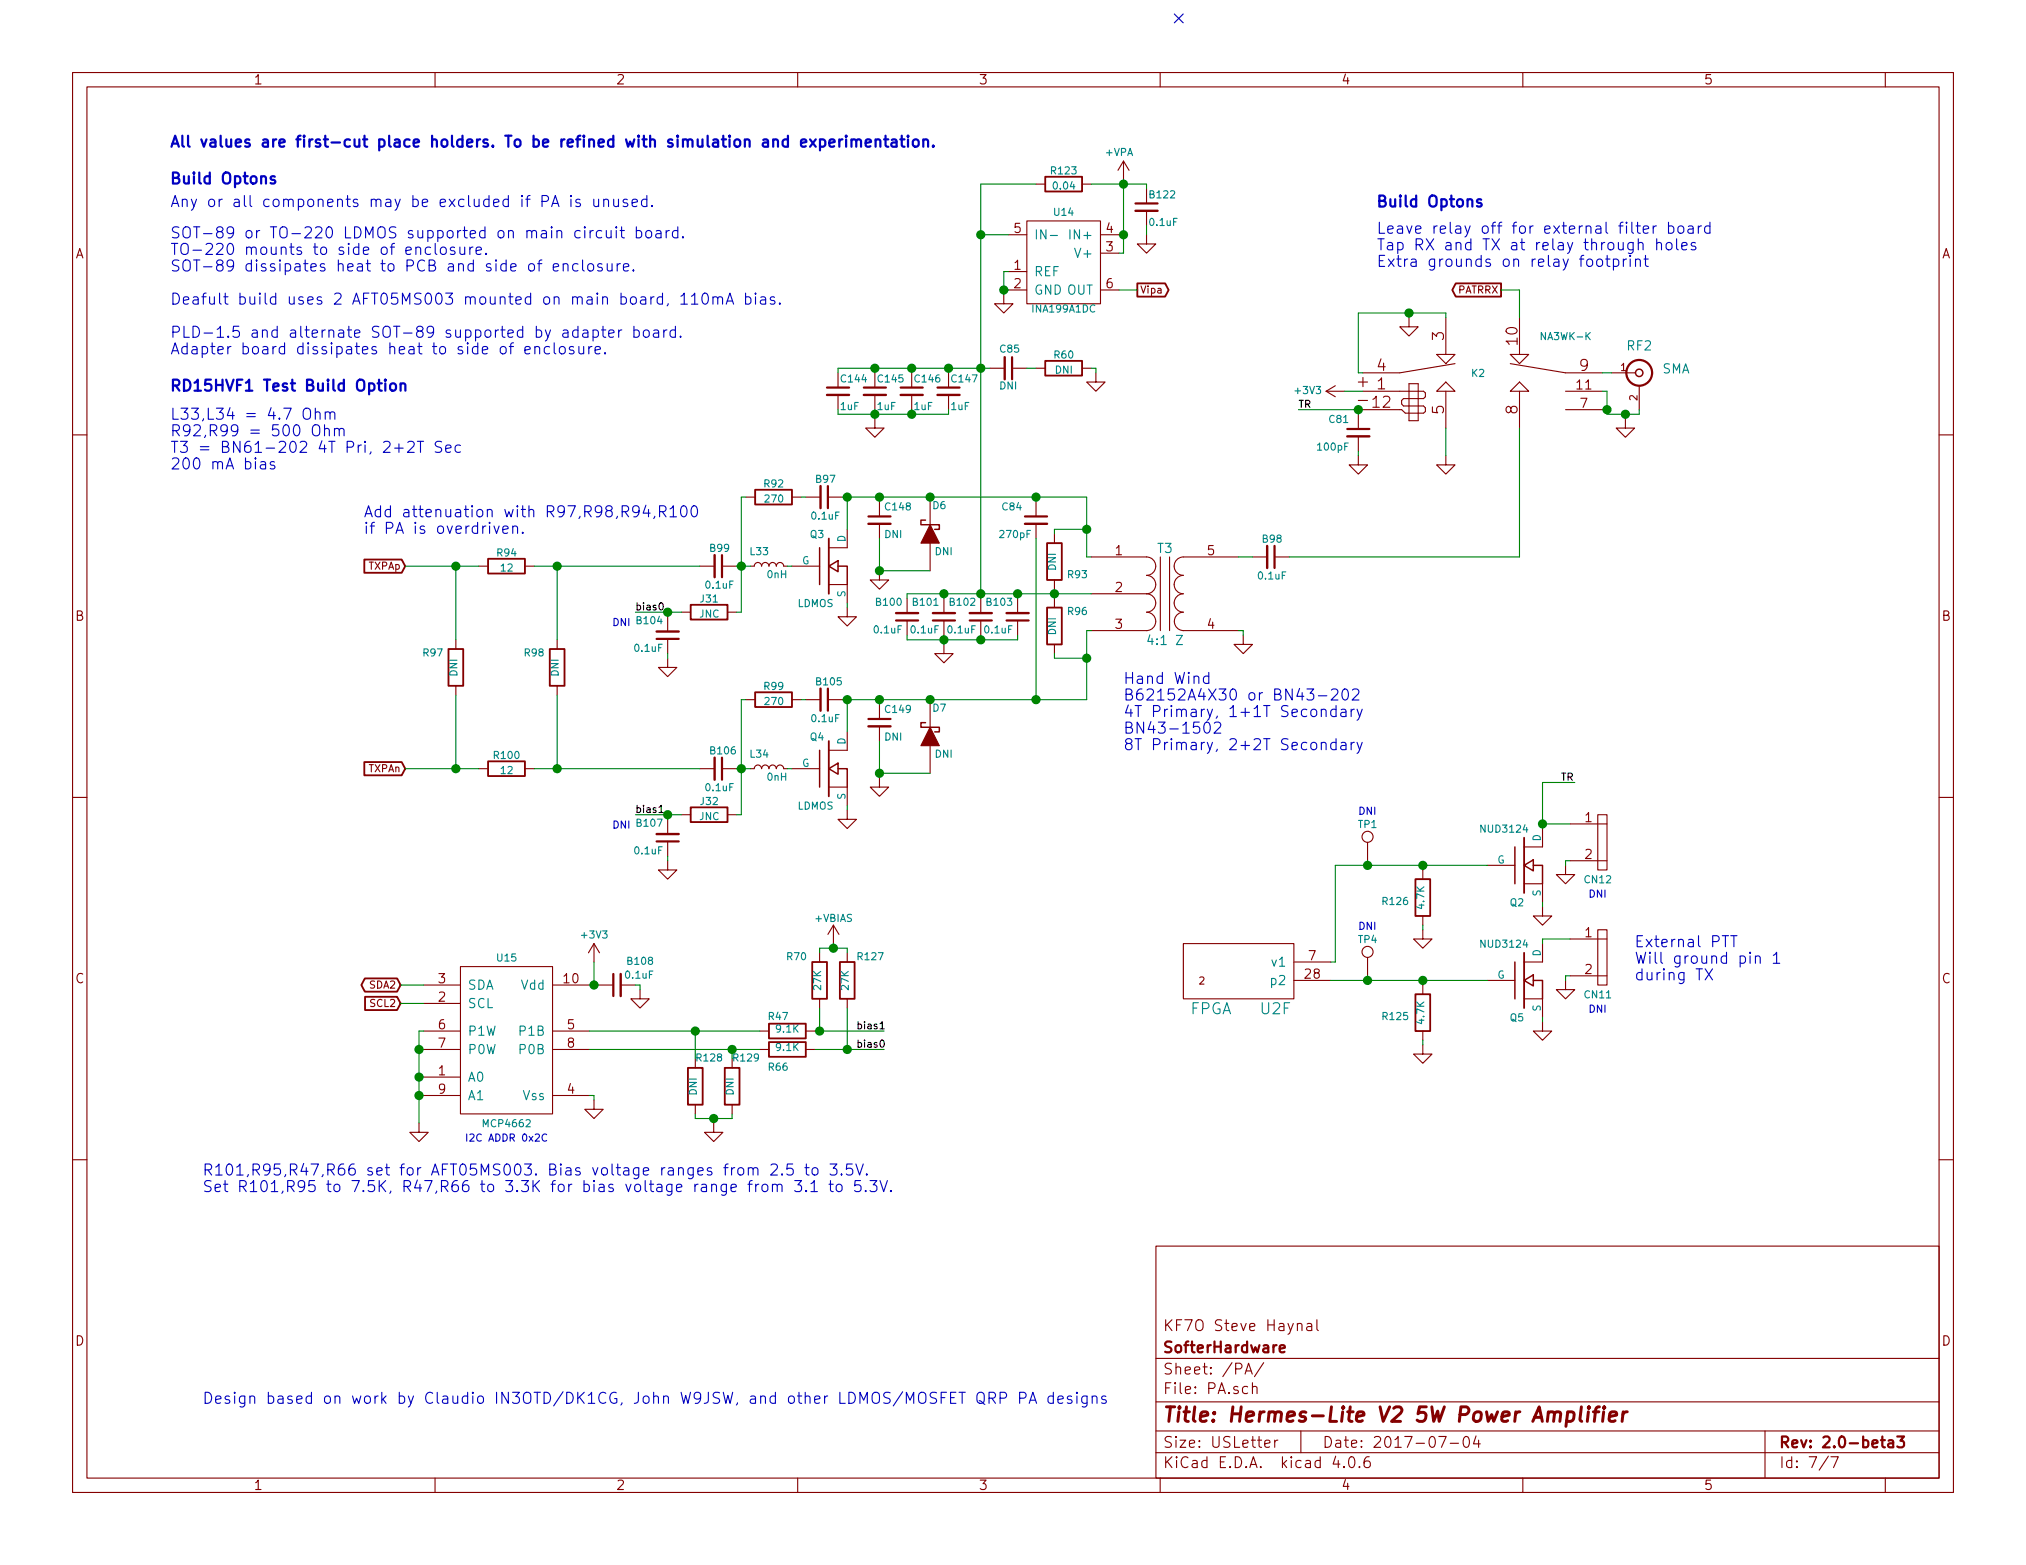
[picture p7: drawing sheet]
EESchema Schematic File Version 2
LIBS:power
LIBS:device
LIBS:transistors
LIBS:conn
LIBS:linear
LIBS:regul
LIBS:74xx
LIBS:cmos4000
LIBS:adc-dac
LIBS:memory
LIBS:xilinx
LIBS:microcontrollers
LIBS:dsp
LIBS:microchip
LIBS:analog_switches
LIBS:motorola
LIBS:texas
LIBS:intel
LIBS:audio
LIBS:interface
LIBS:digital-audio
LIBS:philips
LIBS:display
LIBS:cypress
LIBS:siliconi
LIBS:opto
LIBS:atmel
LIBS:contrib
LIBS:valves
LIBS:hermeslite
LIBS:hermeslite-cache
EELAYER 25 0
EELAYER END
$Descr USLetter 11000 8500
encoding utf-8
Sheet 7 7
Title "Hermes-Lite V2 5W Power Amplifier"
Date "2017-07-04"
Rev "2.0-beta3"
Comp "SofterHardware"
Comment1 "KF7O Steve Haynal"
Comment2 ""
Comment3 ""
Comment4 ""
$EndDescr
NoConn ~ 6400 100 
$Comp
L GND #PWR0193
U 1 1
P 3225 5975
F 0 "#PWR0193" H 3225 5725 50  0001 C CNN
F 1 "GND" H 3225 5825 50  0001 C CNN
F 2 "" H 3225 5975 50  0000 C CNN
F 3 "" H 3225 5975 50  0000 C CNN
	1    3225 5975
	1    0    0    -1  
$EndComp
Text Label 4650 5600 0    39   ~ 0
bias1
Text Label 4650 5700 0    39   ~ 0
bias0
$Comp
L +3V3 #PWR0194
U 1 1
P 3225 5225
F 0 "#PWR0194" H 3225 5075 50  0001 C CNN
F 1 "+3V3" H 3225 5375 39  0000 C CNN
F 2 "" H 3225 5225 50  0000 C CNN
F 3 "" H 3225 5225 50  0000 C CNN
	1    3225 5225
	1    0    0    -1  
$EndComp
$Comp
L C_Small B108
U 1 1
P 3350 5350
F 0 "B108" V 3475 5150 39  0000 L CNN
F 1 "0.1uF" V 3400 5150 39  0000 L CNN
F 2 "HERMESLITE:SMD-0603" H 3350 5350 50  0001 C CNN
F 3 "" H 3350 5350 50  0000 C CNN
F 4 "PA" H 3350 5350 60  0001 C CNN "Option"
	1    3350 5350
	0    -1   -1   0   
$EndComp
$Comp
L GND #PWR0195
U 1 1
P 3475 5375
F 0 "#PWR0195" H 3475 5125 50  0001 C CNN
F 1 "GND" H 3475 5225 50  0001 C CNN
F 2 "" H 3475 5375 50  0000 C CNN
F 3 "" H 3475 5375 50  0000 C CNN
	1    3475 5375
	1    0    0    -1  
$EndComp
$Comp
L R R127
U 1 1
P 4600 5325
F 0 "R127" H 4475 5200 39  0000 C CNN
F 1 "27K" V 4607 5326 39  0000 C CNN
F 2 "HERMESLITE:SMD-0603" V 4530 5325 30  0001 C CNN
F 3 "" H 4600 5325 30  0000 C CNN
F 4 "PA" V 4600 5325 60  0001 C CNN "Option"
	1    4600 5325
	-1   0    0    1   
$EndComp
$Comp
L C_Small B99
U 1 1
P 3900 3075
F 0 "B99" V 3800 3025 39  0000 L CNN
F 1 "0.1uF" V 4000 3000 39  0000 L CNN
F 2 "HERMESLITE:SMD-0603" H 3900 3075 50  0001 C CNN
F 3 "" H 3900 3075 50  0000 C CNN
F 4 "PA" V 3900 3075 60  0001 C CNN "Option"
	1    3900 3075
	0    1    1    0   
$EndComp
$Comp
L R R94
U 1 1
P 2750 3075
F 0 "R94" V 2675 3075 39  0000 C CNN
F 1 "12" V 2757 3076 39  0000 C CNN
F 2 "HERMESLITE:SMD-0805" V 2680 3075 30  0001 C CNN
F 3 "" H 2750 3075 30  0000 C CNN
F 4 "PA" V 2750 3075 60  0001 C CNN "Option"
	1    2750 3075
	0    1    1    0   
$EndComp
$Comp
L R R92
U 1 1
P 4200 2700
F 0 "R92" V 4125 2700 39  0000 C CNN
F 1 "270" V 4207 2701 39  0000 C CNN
F 2 "HERMESLITE:SMD-0603" V 4130 2700 30  0001 C CNN
F 3 "" H 4200 2700 30  0000 C CNN
F 4 "PA" V 4200 2700 60  0001 C CNN "Option"
	1    4200 2700
	0    1    1    0   
$EndComp
$Comp
L C_Small B97
U 1 1
P 4475 2700
F 0 "B97" V 4375 2650 39  0000 L CNN
F 1 "0.1uF" V 4575 2625 39  0000 L CNN
F 2 "HERMESLITE:SMD-0603" H 4475 2700 50  0001 C CNN
F 3 "" H 4475 2700 50  0000 C CNN
F 4 "PA" V 4475 2700 60  0001 C CNN "Option"
	1    4475 2700
	0    1    1    0   
$EndComp
$Comp
L L_Small L33
U 1 1
P 4175 3075
F 0 "L33" V 4250 3075 39  0000 L CNN
F 1 "0nH" V 4125 2975 39  0000 L CNN
F 2 "HERMESLITE:SMD-0603" H 4175 3075 50  0001 C CNN
F 3 "" H 4175 3075 50  0000 C CNN
F 4 "J JNC" V 4175 3075 60  0001 C CNN "Key"
F 5 "PA" V 4175 3075 60  0001 C CNN "Option"
	1    4175 3075
	0    -1   -1   0   
$EndComp
$Comp
L RD16HHF1 Q3
U 1 1
P 4500 3075
F 0 "Q3" H 4475 3250 39  0000 R CNN
F 1 "LDMOS" H 4525 2875 39  0000 R CNN
F 2 "HERMESLITE:COMBORFGND" H 4500 3075 60  0001 C CNN
F 3 "" H 4500 3075 60  0000 C CNN
F 4 "PA" H 4500 3075 60  0001 C CNN "Option"
	1    4500 3075
	1    0    0    -1  
$EndComp
$Comp
L C_Small C148
U 1 1
P 4775 2825
F 0 "C148" H 4600 2900 39  0000 L CNN
F 1 "DNI" H 4650 2750 39  0000 L CNN
F 2 "HERMESLITE:SMD-0805" H 4775 2825 50  0001 C CNN
F 3 "" H 4775 2825 50  0000 C CNN
F 4 "GENERIC" H 4775 2825 60  0001 C CNN "Option"
F 5 "C 270pF" H 4775 2825 60  0001 C CNN "Key"
	1    4775 2825
	-1   0    0    -1  
$EndComp
$Comp
L +VPA #PWR0196
U 1 1
P 6100 975
F 0 "#PWR0196" H 6100 825 50  0001 C CNN
F 1 "+VPA" H 6075 1125 39  0000 C CNN
F 2 "" H 6100 975 50  0000 C CNN
F 3 "" H 6100 975 50  0000 C CNN
	1    6100 975 
	1    0    0    -1  
$EndComp
$Comp
L C_Small C144
U 1 1
P 4550 2125
F 0 "C144" H 4560 2195 39  0000 L CNN
F 1 "1uF" H 4560 2045 39  0000 L CNN
F 2 "HERMESLITE:SMD-0805" H 4550 2125 50  0001 C CNN
F 3 "" H 4550 2125 50  0000 C CNN
F 4 "PA" H 4550 2125 60  0001 C CNN "Option"
F 5 "HV" H 4550 2125 60  0001 C CNN "Ext"
	1    4550 2125
	1    0    0    -1  
$EndComp
$Comp
L C_Small C145
U 1 1
P 4750 2125
F 0 "C145" H 4760 2195 39  0000 L CNN
F 1 "1uF" H 4760 2045 39  0000 L CNN
F 2 "HERMESLITE:SMD-0805" H 4750 2125 50  0001 C CNN
F 3 "" H 4750 2125 50  0000 C CNN
F 4 "PA" H 4750 2125 60  0001 C CNN "Option"
F 5 "HV" H 4750 2125 60  0001 C CNN "Ext"
	1    4750 2125
	1    0    0    -1  
$EndComp
$Comp
L C_Small C146
U 1 1
P 4950 2125
F 0 "C146" H 4960 2195 39  0000 L CNN
F 1 "1uF" H 4960 2045 39  0000 L CNN
F 2 "HERMESLITE:SMD-0805" H 4950 2125 50  0001 C CNN
F 3 "" H 4950 2125 50  0000 C CNN
F 4 "PA" H 4950 2125 60  0001 C CNN "Option"
F 5 "HV" H 4950 2125 60  0001 C CNN "Ext"
	1    4950 2125
	1    0    0    -1  
$EndComp
$Comp
L C_Small C147
U 1 1
P 5150 2125
F 0 "C147" H 5160 2195 39  0000 L CNN
F 1 "1uF" H 5160 2045 39  0000 L CNN
F 2 "HERMESLITE:SMD-0805" H 5150 2125 50  0001 C CNN
F 3 "" H 5150 2125 50  0000 C CNN
F 4 "PA" H 5150 2125 60  0001 C CNN "Option"
F 5 "HV" H 5150 2125 60  0001 C CNN "Ext"
	1    5150 2125
	1    0    0    -1  
$EndComp
$Comp
L R R93
U 1 1
P 5725 3050
F 0 "R93" H 5600 3125 39  0000 C CNN
F 1 "DNI" V 5732 3051 39  0000 C CNN
F 2 "HERMESLITE:SMD-0805" V 5655 3050 30  0001 C CNN
F 3 "" H 5725 3050 30  0000 C CNN
F 4 "GENERIC" H 5725 3050 60  0001 C CNN "Option"
F 5 "R 1K" H 5725 3050 60  0001 C CNN "Key"
	1    5725 3050
	-1   0    0    1   
$EndComp
$Comp
L R R96
U 1 1
P 5725 3400
F 0 "R96" H 5600 3325 39  0000 C CNN
F 1 "DNI" V 5732 3401 39  0000 C CNN
F 2 "HERMESLITE:SMD-0805" V 5655 3400 30  0001 C CNN
F 3 "" H 5725 3400 30  0000 C CNN
F 4 "GENERIC" H 5725 3400 60  0001 C CNN "Option"
F 5 "R 1K" H 5725 3400 60  0001 C CNN "Key"
	1    5725 3400
	-1   0    0    1   
$EndComp
$Comp
L GND #PWR0197
U 1 1
P 4775 3100
F 0 "#PWR0197" H 4775 2850 50  0001 C CNN
F 1 "GND" H 4775 2950 50  0001 C CNN
F 2 "" H 4775 3100 50  0000 C CNN
F 3 "" H 4775 3100 50  0000 C CNN
	1    4775 3100
	1    0    0    -1  
$EndComp
$Comp
L GND #PWR0198
U 1 1
P 4600 3300
F 0 "#PWR0198" H 4600 3050 50  0001 C CNN
F 1 "GND" H 4600 3150 50  0001 C CNN
F 2 "" H 4600 3300 50  0000 C CNN
F 3 "" H 4600 3300 50  0000 C CNN
	1    4600 3300
	1    0    0    -1  
$EndComp
$Comp
L C_Small B101
U 1 1
P 5125 3350
F 0 "B101" H 5150 3275 39  0000 L CNN
F 1 "0.1uF" H 5150 3425 39  0000 L CNN
F 2 "HERMESLITE:SMD-0603" H 5125 3350 50  0001 C CNN
F 3 "" H 5125 3350 50  0000 C CNN
F 4 "PA" H 5125 3350 60  0001 C CNN "Option"
	1    5125 3350
	-1   0    0    1   
$EndComp
$Comp
L C_Small B102
U 1 1
P 5325 3350
F 0 "B102" H 5350 3275 39  0000 L CNN
F 1 "0.1uF" H 5350 3425 39  0000 L CNN
F 2 "HERMESLITE:SMD-0603" H 5325 3350 50  0001 C CNN
F 3 "" H 5325 3350 50  0000 C CNN
F 4 "PA" H 5325 3350 60  0001 C CNN "Option"
	1    5325 3350
	-1   0    0    1   
$EndComp
$Comp
L C_Small B103
U 1 1
P 5525 3350
F 0 "B103" H 5550 3275 39  0000 L CNN
F 1 "0.1uF" H 5550 3425 39  0000 L CNN
F 2 "HERMESLITE:SMD-0603" H 5525 3350 50  0001 C CNN
F 3 "" H 5525 3350 50  0000 C CNN
F 4 "PA" H 5525 3350 60  0001 C CNN "Option"
	1    5525 3350
	-1   0    0    1   
$EndComp
$Comp
L C_Small B100
U 1 1
P 4925 3350
F 0 "B100" H 4950 3275 39  0000 L CNN
F 1 "0.1uF" H 4950 3425 39  0000 L CNN
F 2 "HERMESLITE:SMD-0603" H 4925 3350 50  0001 C CNN
F 3 "" H 4925 3350 50  0000 C CNN
F 4 "PA" H 4925 3350 60  0001 C CNN "Option"
	1    4925 3350
	-1   0    0    1   
$EndComp
Text Label 3450 3325 0    39   ~ 0
bias0
$Comp
L R R70
U 1 1
P 4450 5325
F 0 "R70" H 4575 5200 39  0000 C CNN
F 1 "27K" V 4457 5326 39  0000 C CNN
F 2 "HERMESLITE:SMD-0603" V 4380 5325 30  0001 C CNN
F 3 "" H 4450 5325 30  0000 C CNN
F 4 "PA" V 4450 5325 60  0001 C CNN "Option"
	1    4450 5325
	-1   0    0    1   
$EndComp
$Comp
L C_Small B106
U 1 1
P 3900 4175
F 0 "B106" V 3800 4125 39  0000 L CNN
F 1 "0.1uF" V 4000 4100 39  0000 L CNN
F 2 "HERMESLITE:SMD-0603" H 3900 4175 50  0001 C CNN
F 3 "" H 3900 4175 50  0000 C CNN
F 4 "PA" V 3900 4175 60  0001 C CNN "Option"
	1    3900 4175
	0    1    1    0   
$EndComp
$Comp
L R R99
U 1 1
P 4200 3800
F 0 "R99" V 4125 3800 39  0000 C CNN
F 1 "270" V 4207 3801 39  0000 C CNN
F 2 "HERMESLITE:SMD-0603" V 4130 3800 30  0001 C CNN
F 3 "" H 4200 3800 30  0000 C CNN
F 4 "PA" V 4200 3800 60  0001 C CNN "Option"
	1    4200 3800
	0    1    1    0   
$EndComp
$Comp
L C_Small B105
U 1 1
P 4475 3800
F 0 "B105" V 4375 3750 39  0000 L CNN
F 1 "0.1uF" V 4575 3725 39  0000 L CNN
F 2 "HERMESLITE:SMD-0603" H 4475 3800 50  0001 C CNN
F 3 "" H 4475 3800 50  0000 C CNN
F 4 "PA" V 4475 3800 60  0001 C CNN "Option"
	1    4475 3800
	0    1    1    0   
$EndComp
$Comp
L L_Small L34
U 1 1
P 4175 4175
F 0 "L34" V 4250 4175 39  0000 L CNN
F 1 "0nH" V 4125 4075 39  0000 L CNN
F 2 "HERMESLITE:SMD-0603" H 4175 4175 50  0001 C CNN
F 3 "" H 4175 4175 50  0000 C CNN
F 4 "J JNC" V 4175 4175 60  0001 C CNN "Key"
F 5 "PA" V 4175 4175 60  0001 C CNN "Option"
	1    4175 4175
	0    -1   -1   0   
$EndComp
$Comp
L RD16HHF1 Q4
U 1 1
P 4500 4175
F 0 "Q4" H 4475 4350 39  0000 R CNN
F 1 "LDMOS" H 4525 3975 39  0000 R CNN
F 2 "HERMESLITE:COMBORFGND" H 4500 4175 60  0001 C CNN
F 3 "" H 4500 4175 60  0000 C CNN
F 4 "PA" H 4500 4175 60  0001 C CNN "Option"
	1    4500 4175
	1    0    0    -1  
$EndComp
$Comp
L C_Small C149
U 1 1
P 4775 3925
F 0 "C149" H 4600 4000 39  0000 L CNN
F 1 "DNI" H 4650 3850 39  0000 L CNN
F 2 "HERMESLITE:SMD-0805" H 4775 3925 50  0001 C CNN
F 3 "" H 4775 3925 50  0000 C CNN
F 4 "GENERIC" H 4775 3925 60  0001 C CNN "Option"
F 5 "C 270pF" H 4775 3925 60  0001 C CNN "Key"
	1    4775 3925
	-1   0    0    -1  
$EndComp
$Comp
L GND #PWR0199
U 1 1
P 4775 4225
F 0 "#PWR0199" H 4775 3975 50  0001 C CNN
F 1 "GND" H 4775 4075 50  0001 C CNN
F 2 "" H 4775 4225 50  0000 C CNN
F 3 "" H 4775 4225 50  0000 C CNN
	1    4775 4225
	1    0    0    -1  
$EndComp
$Comp
L GND #PWR0200
U 1 1
P 4600 4400
F 0 "#PWR0200" H 4600 4150 50  0001 C CNN
F 1 "GND" H 4600 4250 50  0001 C CNN
F 2 "" H 4600 4400 50  0000 C CNN
F 3 "" H 4600 4400 50  0000 C CNN
	1    4600 4400
	1    0    0    -1  
$EndComp
Text Label 3450 4425 0    39   ~ 0
bias1
$Comp
L GND #PWR0201
U 1 1
P 5125 3500
F 0 "#PWR0201" H 5125 3250 50  0001 C CNN
F 1 "GND" H 5125 3350 50  0001 C CNN
F 2 "" H 5125 3500 50  0000 C CNN
F 3 "" H 5125 3500 50  0000 C CNN
	1    5125 3500
	1    0    0    -1  
$EndComp
$Comp
L GND #PWR0202
U 1 1
P 4750 2275
F 0 "#PWR0202" H 4750 2025 50  0001 C CNN
F 1 "GND" H 4750 2125 50  0001 C CNN
F 2 "" H 4750 2275 50  0000 C CNN
F 3 "" H 4750 2275 50  0000 C CNN
	1    4750 2275
	1    0    0    -1  
$EndComp
$Comp
L R R100
U 1 1
P 2750 4175
F 0 "R100" V 2675 4175 39  0000 C CNN
F 1 "12" V 2757 4176 39  0000 C CNN
F 2 "HERMESLITE:SMD-0805" V 2680 4175 30  0001 C CNN
F 3 "" H 2750 4175 30  0000 C CNN
F 4 "PA" V 2750 4175 60  0001 C CNN "Option"
	1    2750 4175
	0    1    1    0   
$EndComp
$Comp
L C_Small B98
U 1 1
P 6900 3025
F 0 "B98" V 6800 2975 39  0000 L CNN
F 1 "0.1uF" V 7000 2950 39  0000 L CNN
F 2 "HERMESLITE:SMD-0603" H 6900 3025 50  0001 C CNN
F 3 "" H 6900 3025 50  0000 C CNN
F 4 "PA" V 6900 3025 60  0001 C CNN "Option"
	1    6900 3025
	0    1    1    0   
$EndComp
$Comp
L TRANSF4CT T3
U 1 1
P 6325 3225
F 0 "T3" H 6325 3475 50  0000 C CNN
F 1 "4:1 Z" H 6325 2975 50  0000 C CNN
F 2 "HERMESLITE:BN202V" H 6325 3225 50  0001 C CNN
F 3 "" H 6325 3225 50  0000 C CNN
F 4 "PA&NOASSEMBLY" H 6325 3225 60  0001 C CNN "Option"
	1    6325 3225
	1    0    0    -1  
$EndComp
$Comp
L GND #PWR0203
U 1 1
P 6750 3450
F 0 "#PWR0203" H 6750 3200 50  0001 C CNN
F 1 "GND" H 6750 3300 50  0001 C CNN
F 2 "" H 6750 3450 50  0000 C CNN
F 3 "" H 6750 3450 50  0000 C CNN
	1    6750 3450
	1    0    0    -1  
$EndComp
Text GLabel 2200 3075 0    39   Input ~ 0
TXPAp
Text GLabel 2200 4175 0    39   Input ~ 0
TXPAn
Text Notes 925  800  0    60   ~ 12
All values are first-cut place holders. To be refined with simulation and experimentation.
Text Notes 1100 7625 0    60   ~ 0
Design based on work by Claudio IN3OTD/DK1CG, John W9JSW, and other LDMOS/MOSFET QRP PA designs
$Comp
L R R98
U 1 1
P 3025 3625
F 0 "R98" H 3150 3550 39  0000 C CNN
F 1 "DNI" V 3032 3626 39  0000 C CNN
F 2 "HERMESLITE:SMD-0805" V 2955 3625 30  0001 C CNN
F 3 "" H 3025 3625 30  0000 C CNN
F 4 "GENERIC" H 3025 3625 60  0001 C CNN "Option"
F 5 "R 1K" H 3025 3625 60  0001 C CNN "Key"
	1    3025 3625
	-1   0    0    1   
$EndComp
$Comp
L R R97
U 1 1
P 2475 3625
F 0 "R97" H 2600 3550 39  0000 C CNN
F 1 "DNI" V 2482 3626 39  0000 C CNN
F 2 "HERMESLITE:SMD-0805" V 2405 3625 30  0001 C CNN
F 3 "" H 2475 3625 30  0000 C CNN
F 4 "GENERIC" H 2475 3625 60  0001 C CNN "Option"
F 5 "R 1K" H 2475 3625 60  0001 C CNN "Key"
	1    2475 3625
	-1   0    0    1   
$EndComp
$Comp
L DIODESCH3 D6
U 1 1
P 5050 2900
F 0 "D6" V 5200 2850 39  0000 C CNN
F 1 "DNI" V 4950 2825 39  0000 C CNN
F 2 "HERMESLITE:SOT23_3" H 5050 2900 60  0001 C CNN
F 3 "" H 5050 2900 60  0000 C CNN
F 4 "GENERIC" V 5050 2900 60  0001 C CNN "Option"
	1    5050 2900
	0    -1   -1   0   
$EndComp
$Comp
L DIODESCH3 D7
U 1 1
P 5050 4000
F 0 "D7" V 5200 3950 39  0000 C CNN
F 1 "DNI" V 4950 3925 39  0000 C CNN
F 2 "HERMESLITE:SOT23_3" H 5050 4000 60  0001 C CNN
F 3 "" H 5050 4000 60  0000 C CNN
F 4 "GENERIC" V 5050 4000 60  0001 C CNN "Option"
	1    5050 4000
	0    -1   -1   0   
$EndComp
Text Notes 6100 4075 0    60   ~ 0
Hand Wind\nB62152A4X30 or BN43-202\n4T Primary, 1+1T Secondary\nBN43-1502\n8T Primary, 2+2T Secondary\n
Text GLabel 8150 1575 0    39   Output ~ 0
PATRRX
$Comp
L BNC RF2
U 1 1
P 8900 2025
F 0 "RF2" H 8900 2175 50  0000 C CNN
F 1 "SMA" H 9100 2050 50  0000 C CNN
F 2 "HERMESLITE:SMAEDGE_TH" H 8900 2025 50  0001 C CNN
F 3 "" H 8900 2025 50  0000 C CNN
F 4 "PA&NOASSEMBLY" H 8900 2025 60  0001 C CNN "Option"
F 5 "CL SMA" H 8900 2025 60  0001 C CNN "Key"
	1    8900 2025
	1    0    0    -1  
$EndComp
$Comp
L GND #PWR0204
U 1 1
P 8825 2275
F 0 "#PWR0204" H 8825 2025 50  0001 C CNN
F 1 "GND" H 8825 2125 50  0001 C CNN
F 2 "" H 8825 2275 50  0000 C CNN
F 3 "" H 8825 2275 50  0000 C CNN
	1    8825 2275
	1    0    0    -1  
$EndComp
$Comp
L +3V3 #PWR0205
U 1 1
P 7300 2125
F 0 "#PWR0205" H 7300 1975 50  0001 C CNN
F 1 "+3V3" V 7300 2325 39  0000 C CNN
F 2 "" H 7300 2125 50  0000 C CNN
F 3 "" H 7300 2125 50  0000 C CNN
	1    7300 2125
	0    -1   -1   0   
$EndComp
$Comp
L C_Small C81
U 1 1
P 7375 2350
F 0 "C81" H 7425 2425 39  0000 L CNN
F 1 "100pF" H 7425 2275 39  0000 L CNN
F 2 "HERMESLITE:SMD-0805" H 7375 2350 50  0001 C CNN
F 3 "" H 7375 2350 50  0000 C CNN
F 4 "PATR" H 7375 2350 60  0001 C CNN "Option"
	1    7375 2350
	-1   0    0    -1  
$EndComp
$Comp
L GND #PWR0206
U 1 1
P 7375 2475
F 0 "#PWR0206" H 7375 2225 50  0001 C CNN
F 1 "GND" H 7375 2325 50  0001 C CNN
F 2 "" H 7375 2475 50  0000 C CNN
F 3 "" H 7375 2475 50  0000 C CNN
	1    7375 2475
	1    0    0    -1  
$EndComp
$Comp
L MOSFET_N Q2
U 1 1
P 8275 4700
F 0 "Q2" H 8275 4500 39  0000 R CNN
F 1 "NUD3124" H 8300 4900 39  0000 R CNN
F 2 "HERMESLITE:SOT23_3" H 8275 4700 60  0001 C CNN
F 3 "" H 8275 4700 60  0000 C CNN
F 4 "PATR" H 8275 4700 60  0001 C CNN "Option"
	1    8275 4700
	1    0    0    -1  
$EndComp
$Comp
L FPGA U2
U 6 1
P 7075 5425
F 0 "U2" H 7225 5375 60  0000 C CNN
F 1 "FPGA" H 7575 5375 60  0000 C CNN
F 2 "HERMESLITE:CYCLONEIV" H 7075 5925 60  0001 C CNN
F 3 "" H 7075 5925 60  0000 C CNN
	6    7075 5425
	-1   0    0    -1  
$EndComp
Text Label 8475 4250 0    39   ~ 0
TR
Text Label 7050 2225 0    39   ~ 0
TR
$Comp
L MOSFET_N Q5
U 1 1
P 8275 5325
F 0 "Q5" H 8275 5125 39  0000 R CNN
F 1 "NUD3124" H 8300 5525 39  0000 R CNN
F 2 "HERMESLITE:SOT23_3" H 8275 5325 60  0001 C CNN
F 3 "" H 8275 5325 60  0000 C CNN
F 4 "EXTPTT" H 8275 5325 60  0001 C CNN "Option"
	1    8275 5325
	1    0    0    -1  
$EndComp
$Comp
L R R125
U 1 1
P 7725 5500
F 0 "R125" H 7875 5525 39  0000 C CNN
F 1 "4.7K" V 7732 5501 39  0000 C CNN
F 2 "HERMESLITE:SMD-0603" V 7655 5500 30  0001 C CNN
F 3 "" H 7725 5500 30  0000 C CNN
F 4 "EXTPTT" H 7725 5500 60  0001 C CNN "Option"
	1    7725 5500
	-1   0    0    1   
$EndComp
$Comp
L GND #PWR0207
U 1 1
P 8500 5325
F 0 "#PWR0207" H 8500 5325 30  0001 C CNN
F 1 "GND" H 8500 5255 30  0001 C CNN
F 2 "" H 8500 5325 50  0000 C CNN
F 3 "" H 8500 5325 50  0000 C CNN
	1    8500 5325
	1    0    0    -1  
$EndComp
$Comp
L GND #PWR0208
U 1 1
P 8375 5550
F 0 "#PWR0208" H 8375 5550 30  0001 C CNN
F 1 "GND" H 8375 5480 30  0001 C CNN
F 2 "" H 8375 5550 50  0000 C CNN
F 3 "" H 8375 5550 50  0000 C CNN
	1    8375 5550
	1    0    0    -1  
$EndComp
$Comp
L GND #PWR0209
U 1 1
P 7725 5675
F 0 "#PWR0209" H 7725 5675 30  0001 C CNN
F 1 "GND" H 7725 5605 30  0001 C CNN
F 2 "" H 7725 5675 50  0000 C CNN
F 3 "" H 7725 5675 50  0000 C CNN
	1    7725 5675
	1    0    0    -1  
$EndComp
Text Notes 8875 5325 0    60   ~ 0
External PTT\nWill ground pin 1 \nduring TX
Text Notes 7475 1450 0    60   ~ 0
Leave relay off for external filter board\nTap RX and TX at relay through holes\nExtra grounds on relay footprint
$Comp
L RFD2b CN12
U 1 1
P 8625 4575
F 0 "CN12" H 8575 4375 39  0000 C CNN
F 1 "RFD2b" H 8575 4775 39  0001 C CNN
F 2 "HERMESLITE:2x1" H 8625 4225 60  0001 C CNN
F 3 "" H 8625 4225 60  0000 C CNN
F 4 "CN2R" H 8625 4575 60  0001 C CNN "Key"
F 5 "GENERIC" H 8625 4575 60  0001 C CNN "Option"
	1    8625 4575
	-1   0    0    -1  
$EndComp
$Comp
L GND #PWR0210
U 1 1
P 8500 4700
F 0 "#PWR0210" H 8500 4450 50  0001 C CNN
F 1 "GND" H 8500 4550 50  0001 C CNN
F 2 "" H 8500 4700 50  0000 C CNN
F 3 "" H 8500 4700 50  0000 C CNN
	1    8500 4700
	1    0    0    -1  
$EndComp
Text Notes 7475 1125 0    60   ~ 12
Build Optons
Text Notes 925  1000 0    60   ~ 12
Build Optons
Text Notes 925  1125 0    60   ~ 0
Any or all components may be excluded if PA is unused.
Text Notes 925  1925 0    60   ~ 0
SOT-89 or TO-220 LDMOS supported on main circuit board. \nTO-220 mounts to side of enclosure.\nSOT-89 dissipates heat to PCB and side of enclosure.\n\nDeafult build uses 2 AFT05MS003 mounted on main board, 110mA bias.\n\nPLD-1.5 and alternate SOT-89 supported by adapter board.\nAdapter board dissipates heat to side of enclosure.
$Comp
L DPDTR_GND K2
U 1 1
P 8050 2025
F 0 "K2" H 8025 2025 39  0000 C CNN
F 1 "NA3WK-K" H 8500 2225 39  0000 C CNN
F 2 "HERMESLITE:DPDT_GND" H 7750 1825 60  0001 C CNN
F 3 "" H 7750 1825 60  0000 C CNN
F 4 "PATR&NOASSEMBLY" H 8050 2025 60  0001 C CNN "Option"
	1    8050 2025
	1    0    0    -1  
$EndComp
$Comp
L GND #PWR0211
U 1 1
P 7850 2475
F 0 "#PWR0211" H 7850 2225 50  0001 C CNN
F 1 "GND" H 7850 2325 50  0001 C CNN
F 2 "" H 7850 2475 50  0000 C CNN
F 3 "" H 7850 2475 50  0000 C CNN
	1    7850 2475
	1    0    0    -1  
$EndComp
$Comp
L GND #PWR0212
U 1 1
P 7650 1725
F 0 "#PWR0212" H 7650 1475 50  0001 C CNN
F 1 "GND" H 7650 1575 50  0001 C CNN
F 2 "" H 7650 1725 50  0000 C CNN
F 3 "" H 7650 1725 50  0000 C CNN
	1    7650 1725
	1    0    0    -1  
$EndComp
$Comp
L RFD2b CN11
U 1 1
P 8625 5200
F 0 "CN11" H 8575 5000 39  0000 C CNN
F 1 "RFD2b" H 8575 5400 39  0001 C CNN
F 2 "HERMESLITE:2x1" H 8625 4850 60  0001 C CNN
F 3 "" H 8625 4850 60  0000 C CNN
F 4 "CN2R" H 8625 5200 60  0001 C CNN "Key"
F 5 "GENERIC" H 8625 5200 60  0001 C CNN "Option"
	1    8625 5200
	-1   0    0    -1  
$EndComp
Text GLabel 2175 5450 0    39   Input ~ 0
SCL2
Text GLabel 2175 5350 0    39   BiDi ~ 0
SDA2
$Comp
L C_Small C84
U 1 1
P 5625 2825
F 0 "C84" H 5700 2900 39  0000 L CNN
F 1 "270pF" H 5650 2750 39  0000 L CNN
F 2 "HERMESLITE:SMD-0805" H 5625 2825 50  0001 C CNN
F 3 "" H 5625 2825 50  0000 C CNN
F 4 "PA" H 5625 2825 60  0001 C CNN "Option"
	1    5625 2825
	-1   0    0    -1  
$EndComp
Text Notes 1975 2900 0    60   ~ 0
Add attenuation with R97,R98,R94,R100\nif PA is overdriven.
$Comp
L C_Small C85
U 1 1
P 5475 2000
F 0 "C85" V 5575 1950 39  0000 L CNN
F 1 "DNI" V 5375 1950 39  0000 L CNN
F 2 "HERMESLITE:SMD-0805" H 5475 2000 50  0001 C CNN
F 3 "" H 5475 2000 50  0000 C CNN
F 4 "GENERIC" V 5475 2000 60  0001 C CNN "Option"
F 5 "C 270pF" V 5475 2000 60  0001 C CNN "Key"
	1    5475 2000
	0    1    -1   0   
$EndComp
$Comp
L R R60
U 1 1
P 5775 2000
F 0 "R60" V 5700 2000 39  0000 C CNN
F 1 "DNI" V 5782 2001 39  0000 C CNN
F 2 "HERMESLITE:SMD-0805" V 5705 2000 30  0001 C CNN
F 3 "" H 5775 2000 30  0000 C CNN
F 4 "GENERIC" V 5775 2000 60  0001 C CNN "Option"
F 5 "R 1K" V 5775 2000 60  0001 C CNN "Key"
	1    5775 2000
	0    1    1    0   
$EndComp
$Comp
L GND #PWR0213
U 1 1
P 5950 2025
F 0 "#PWR0213" H 5950 1775 50  0001 C CNN
F 1 "GND" H 5950 1875 50  0001 C CNN
F 2 "" H 5950 2025 50  0000 C CNN
F 3 "" H 5950 2025 50  0000 C CNN
	1    5950 2025
	1    0    0    -1  
$EndComp
Text Notes 925  2550 0    60   ~ 0
L33,L34 = 4.7 Ohm\nR92,R99 = 500 Ohm\nT3 = BN61-202 4T Pri, 2+2T Sec\n200 mA bias
Text Notes 925  2125 0    60   ~ 12
RD15HVF1 Test Build Option
Text Notes 2525 6200 0    39   ~ 0
I2C ADDR 0x2C
$Comp
L MCP4662 U15
U 1 1
P 2500 6150
F 0 "U15" H 2750 7100 39  0000 C CNN
F 1 "MCP4662" H 2750 6200 39  0000 C CNN
F 2 "HERMESLITE:SOIC-10" H 2500 6150 39  0001 C CNN
F 3 "" H 2500 6150 39  0000 C CNN
F 4 "PA" H 2500 6150 60  0001 C CNN "Option"
	1    2500 6150
	1    0    0    -1  
$EndComp
$Comp
L GND #PWR0214
U 1 1
P 2275 6100
F 0 "#PWR0214" H 2275 5850 50  0001 C CNN
F 1 "GND" H 2275 5950 50  0001 C CNN
F 2 "" H 2275 6100 50  0000 C CNN
F 3 "" H 2275 6100 50  0000 C CNN
	1    2275 6100
	1    0    0    -1  
$EndComp
$Comp
L R R47
U 1 1
P 4275 5600
F 0 "R47" V 4350 5650 39  0000 C CNN
F 1 "9.1K" V 4282 5601 39  0000 C CNN
F 2 "HERMESLITE:SMD-0603" V 4205 5600 30  0001 C CNN
F 3 "" H 4275 5600 30  0000 C CNN
F 4 "PA" V 4275 5600 60  0001 C CNN "Option"
	1    4275 5600
	0    -1   -1   0   
$EndComp
$Comp
L R R66
U 1 1
P 4275 5700
F 0 "R66" V 4175 5750 39  0000 C CNN
F 1 "9.1K" V 4282 5701 39  0000 C CNN
F 2 "HERMESLITE:SMD-0603" V 4205 5700 30  0001 C CNN
F 3 "" H 4275 5700 30  0000 C CNN
F 4 "PA" V 4275 5700 60  0001 C CNN "Option"
	1    4275 5700
	0    -1   -1   0   
$EndComp
Wire Wire Line
	2300 5600 2275 5600
Wire Wire Line
	2275 5600 2275 6100
Connection ~ 2275 5700
Wire Wire Line
	4000 3075 4075 3075
Wire Wire Line
	4025 2700 4025 3325
Connection ~ 4025 3075
Wire Wire Line
	4025 2700 4050 2700
Wire Wire Line
	4350 2700 4375 2700
Wire Wire Line
	4575 2700 5900 2700
Wire Wire Line
	4775 2700 4775 2725
Wire Wire Line
	4600 2875 4600 2700
Connection ~ 4600 2700
Wire Wire Line
	4775 2925 4775 3100
Wire Wire Line
	4600 3275 4600 3300
Wire Wire Line
	4275 3075 4300 3075
Wire Wire Line
	4000 4175 4075 4175
Wire Wire Line
	4025 3800 4025 4425
Connection ~ 4025 4175
Wire Wire Line
	4025 3800 4050 3800
Wire Wire Line
	4350 3800 4375 3800
Wire Wire Line
	5900 3800 4575 3800
Wire Wire Line
	4775 3800 4775 3825
Wire Wire Line
	4600 3975 4600 3800
Connection ~ 4600 3800
Wire Wire Line
	4775 4025 4775 4225
Wire Wire Line
	4600 4375 4600 4400
Wire Wire Line
	4275 4175 4300 4175
Wire Wire Line
	5900 2700 5900 3025
Wire Wire Line
	5900 3025 5925 3025
Connection ~ 4775 2700
Wire Wire Line
	5925 3425 5900 3425
Wire Wire Line
	5900 3425 5900 3800
Connection ~ 4775 3800
Wire Wire Line
	4925 3225 5925 3225
Wire Wire Line
	4925 3225 4925 3250
Wire Wire Line
	5125 3250 5125 3225
Connection ~ 5125 3225
Wire Wire Line
	5325 1000 5325 3250
Connection ~ 5325 3225
Wire Wire Line
	5525 3250 5525 3225
Connection ~ 5525 3225
Wire Wire Line
	5725 3200 5725 3250
Connection ~ 5725 3225
Wire Wire Line
	5725 3550 5725 3575
Wire Wire Line
	5725 3575 5900 3575
Connection ~ 5900 3575
Wire Wire Line
	5725 2900 5725 2875
Connection ~ 5900 2875
Wire Wire Line
	4925 3450 4925 3475
Wire Wire Line
	4925 3475 5525 3475
Wire Wire Line
	5525 3475 5525 3450
Wire Wire Line
	5325 3450 5325 3475
Connection ~ 5325 3475
Wire Wire Line
	5125 3450 5125 3500
Connection ~ 5125 3475
Wire Wire Line
	5150 2000 5150 2025
Connection ~ 5150 2000
Wire Wire Line
	4950 2000 4950 2025
Connection ~ 4950 2000
Wire Wire Line
	4750 2000 4750 2025
Connection ~ 4750 2000
Wire Wire Line
	4550 2025 4550 2000
Wire Wire Line
	5150 2250 5150 2225
Wire Wire Line
	4950 2250 4950 2225
Connection ~ 4950 2250
Wire Wire Line
	4750 2225 4750 2275
Connection ~ 4750 2250
Wire Wire Line
	4550 2225 4550 2250
Wire Wire Line
	6725 3425 6750 3425
Wire Wire Line
	6750 3425 6750 3450
Wire Wire Line
	5725 2875 5900 2875
Wire Wire Line
	2200 3075 2600 3075
Wire Wire Line
	2200 4175 2600 4175
Wire Wire Line
	2900 4175 3800 4175
Wire Wire Line
	3025 3775 3025 4175
Connection ~ 3025 4175
Wire Wire Line
	2900 3075 3800 3075
Wire Wire Line
	3025 3475 3025 3075
Connection ~ 3025 3075
Wire Wire Line
	2475 3475 2475 3075
Connection ~ 2475 3075
Wire Wire Line
	2475 3775 2475 4175
Connection ~ 2475 4175
Wire Wire Line
	4775 3100 5050 3100
Connection ~ 5050 2700
Connection ~ 4775 3100
Connection ~ 5050 3800
Wire Wire Line
	4775 4200 5050 4200
Connection ~ 4775 4200
Wire Wire Line
	4550 2250 5150 2250
Wire Wire Line
	8250 2325 8250 3025
Wire Wire Line
	8700 2025 8750 2025
Wire Wire Line
	8900 2250 8900 2225
Wire Wire Line
	7300 2125 7400 2125
Wire Wire Line
	8250 3025 7000 3025
Wire Wire Line
	6800 3025 6725 3025
Wire Wire Line
	7725 5650 7725 5675
Wire Wire Line
	8375 5525 8375 5550
Wire Wire Line
	8500 5325 8500 5300
Wire Wire Line
	8500 5300 8525 5300
Wire Wire Line
	8375 5125 8375 5100
Wire Wire Line
	8150 1575 8250 1575
Wire Wire Line
	8250 1575 8250 1725
Wire Wire Line
	8700 2125 8725 2125
Wire Wire Line
	8725 2125 8725 2250
Wire Wire Line
	8725 2250 8900 2250
Wire Wire Line
	8700 2225 8725 2225
Connection ~ 8725 2225
Wire Wire Line
	8825 2250 8825 2275
Connection ~ 8825 2250
Wire Wire Line
	7850 1700 7850 1725
Wire Wire Line
	7375 1700 7850 1700
Wire Wire Line
	7375 1700 7375 2025
Wire Wire Line
	7375 2025 7400 2025
Wire Wire Line
	7850 2325 7850 2475
Wire Wire Line
	7650 1700 7650 1725
Connection ~ 7650 1700
Wire Wire Line
	8375 5100 8525 5100
Wire Wire Line
	2300 5350 2175 5350
Wire Wire Line
	2175 5450 2300 5450
Wire Wire Line
	5625 2725 5625 2700
Connection ~ 5625 2700
Wire Wire Line
	5625 2925 5625 3800
Connection ~ 5625 3800
Connection ~ 5325 2000
Wire Wire Line
	5575 2000 5625 2000
Wire Wire Line
	5925 2000 5950 2000
Wire Wire Line
	5950 2000 5950 2025
Wire Wire Line
	2300 5700 2275 5700
Wire Wire Line
	2300 5850 2275 5850
Connection ~ 2275 5850
Wire Wire Line
	2300 5950 2275 5950
Connection ~ 2275 5950
Wire Wire Line
	3200 5350 3250 5350
Wire Wire Line
	3225 5350 3225 5225
Connection ~ 3225 5350
Wire Wire Line
	3450 5350 3475 5350
Wire Wire Line
	3475 5350 3475 5375
Wire Wire Line
	4425 5600 4800 5600
Wire Wire Line
	4425 5700 4800 5700
Wire Wire Line
	4450 5475 4450 5600
Connection ~ 4450 5600
Wire Wire Line
	4600 5475 4600 5700
Connection ~ 4600 5700
Wire Wire Line
	4450 5175 4450 5150
Wire Wire Line
	4600 5150 4600 5175
Text Notes 1100 6475 0    60   ~ 0
R101,R95,R47,R66 set for AFT05MS003. Bias voltage ranges from 2.5 to 3.5V.\nSet R101,R95 to 7.5K, R47,R66 to 3.3K for bias voltage range from 3.1 to 5.3V.
Wire Wire Line
	4550 2000 5375 2000
$Comp
L INA199x1 U14
U 1 1
P 5775 1650
F 0 "U14" H 5775 2150 39  0000 C CNN
F 1 "INA199A1DC" H 5775 1625 39  0000 C CNN
F 2 "HERMESLITE:PE4259" H 5775 1650 60  0001 C CNN
F 3 "" H 5775 1650 60  0000 C CNN
F 4 "PA" H 5775 1650 60  0001 C CNN "Option"
	1    5775 1650
	-1   0    0    -1  
$EndComp
$Comp
L R R123
U 1 1
P 5775 1000
F 0 "R123" V 5700 1000 39  0000 C CNN
F 1 "0.04" V 5782 1001 39  0000 C CNN
F 2 "HERMESLITE:SMD-1206" V 5705 1000 30  0001 C CNN
F 3 "" H 5775 1000 30  0000 C CNN
F 4 "PA" V 5775 1000 60  0001 C CNN "Option"
	1    5775 1000
	0    1    1    0   
$EndComp
$Comp
L GND #PWR0215
U 1 1
P 5450 1600
F 0 "#PWR0215" H 5450 1350 50  0001 C CNN
F 1 "GND" H 5450 1450 50  0001 C CNN
F 2 "" H 5450 1600 50  0000 C CNN
F 3 "" H 5450 1600 50  0000 C CNN
	1    5450 1600
	1    0    0    -1  
$EndComp
Wire Wire Line
	5625 1000 5325 1000
Wire Wire Line
	5475 1275 5325 1275
Connection ~ 5325 1275
Wire Wire Line
	5475 1475 5450 1475
Wire Wire Line
	5450 1475 5450 1600
Wire Wire Line
	5475 1575 5450 1575
Connection ~ 5450 1575
Wire Wire Line
	6100 1375 6075 1375
Wire Wire Line
	6100 975  6100 1375
Wire Wire Line
	5925 1000 6225 1000
Connection ~ 6100 1000
Wire Wire Line
	6075 1275 6100 1275
Connection ~ 6100 1275
Text GLabel 6175 1575 2    39   Output ~ 0
Vipa
Wire Wire Line
	6075 1575 6175 1575
$Comp
L C_Small B122
U 1 1
P 6225 1125
F 0 "B122" H 6235 1195 39  0000 L CNN
F 1 "0.1uF" H 6235 1045 39  0000 L CNN
F 2 "HERMESLITE:SMD-0603" H 6225 1125 50  0001 C CNN
F 3 "" H 6225 1125 50  0000 C CNN
F 4 "PA" H 6225 1125 60  0001 C CNN "Option"
	1    6225 1125
	1    0    0    -1  
$EndComp
$Comp
L GND #PWR0216
U 1 1
P 6225 1275
F 0 "#PWR0216" H 6225 1025 50  0001 C CNN
F 1 "GND" H 6225 1125 50  0001 C CNN
F 2 "" H 6225 1275 50  0000 C CNN
F 3 "" H 6225 1275 50  0000 C CNN
	1    6225 1275
	1    0    0    -1  
$EndComp
Wire Wire Line
	6225 1000 6225 1025
Wire Wire Line
	6225 1225 6225 1275
$Comp
L R R126
U 1 1
P 7725 4875
F 0 "R126" H 7875 4900 39  0000 C CNN
F 1 "4.7K" V 7732 4876 39  0000 C CNN
F 2 "HERMESLITE:SMD-0603" V 7655 4875 30  0001 C CNN
F 3 "" H 7725 4875 30  0000 C CNN
F 4 "PATR" H 7725 4875 60  0001 C CNN "Option"
	1    7725 4875
	-1   0    0    1   
$EndComp
$Comp
L GND #PWR0217
U 1 1
P 7725 5050
F 0 "#PWR0217" H 7725 5050 30  0001 C CNN
F 1 "GND" H 7725 4980 30  0001 C CNN
F 2 "" H 7725 5050 50  0000 C CNN
F 3 "" H 7725 5050 50  0000 C CNN
	1    7725 5050
	1    0    0    -1  
$EndComp
$Comp
L R J31
U 1 1
P 3850 3325
F 0 "J31" V 3775 3325 39  0000 C CNN
F 1 "JNC" V 3857 3326 39  0000 C CNN
F 2 "HERMESLITE:SMD-0603" V 3780 3325 30  0001 C CNN
F 3 "" H 3850 3325 30  0000 C CNN
F 4 "PA" V 3850 3325 60  0001 C CNN "Option"
	1    3850 3325
	0    1    1    0   
$EndComp
Wire Wire Line
	4025 3325 4000 3325
$Comp
L R J32
U 1 1
P 3850 4425
F 0 "J32" V 3775 4425 39  0000 C CNN
F 1 "JNC" V 3857 4426 39  0000 C CNN
F 2 "HERMESLITE:SMD-0603" V 3780 4425 30  0001 C CNN
F 3 "" H 3850 4425 30  0000 C CNN
F 4 "PA" V 3850 4425 60  0001 C CNN "Option"
	1    3850 4425
	0    1    1    0   
$EndComp
Wire Wire Line
	4025 4425 4000 4425
$Comp
L C_Small B107
U 1 1
P 3625 4550
F 0 "B107" H 3650 4475 39  0000 L CNN
F 1 "0.1uF" H 3650 4625 39  0000 L CNN
F 2 "HERMESLITE:SMD-0603" H 3625 4550 50  0001 C CNN
F 3 "" H 3625 4550 50  0000 C CNN
F 4 "GENERIC" H 3625 4550 60  0001 C CNN "Option"
	1    3625 4550
	-1   0    0    1   
$EndComp
$Comp
L C_Small B104
U 1 1
P 3625 3450
F 0 "B104" H 3650 3375 39  0000 L CNN
F 1 "0.1uF" H 3650 3525 39  0000 L CNN
F 2 "HERMESLITE:SMD-0603" H 3625 3450 50  0001 C CNN
F 3 "" H 3625 3450 50  0000 C CNN
F 4 "GENERIC" H 3625 3450 60  0001 C CNN "Option"
	1    3625 3450
	-1   0    0    1   
$EndComp
Wire Wire Line
	3450 3325 3700 3325
Wire Wire Line
	3625 3350 3625 3325
Connection ~ 3625 3325
$Comp
L GND #PWR0218
U 1 1
P 3625 3575
F 0 "#PWR0218" H 3625 3325 50  0001 C CNN
F 1 "GND" H 3625 3425 50  0001 C CNN
F 2 "" H 3625 3575 50  0000 C CNN
F 3 "" H 3625 3575 50  0000 C CNN
	1    3625 3575
	1    0    0    -1  
$EndComp
Wire Wire Line
	3625 3550 3625 3575
Wire Wire Line
	3450 4425 3700 4425
Wire Wire Line
	3625 4450 3625 4425
Connection ~ 3625 4425
$Comp
L GND #PWR0219
U 1 1
P 3625 4675
F 0 "#PWR0219" H 3625 4425 50  0001 C CNN
F 1 "GND" H 3625 4525 50  0001 C CNN
F 2 "" H 3625 4675 50  0000 C CNN
F 3 "" H 3625 4675 50  0000 C CNN
	1    3625 4675
	1    0    0    -1  
$EndComp
Wire Wire Line
	3625 4650 3625 4675
$Comp
L R R128
U 1 1
P 3775 5900
F 0 "R128" H 3700 5750 39  0000 C CNN
F 1 "DNI" V 3782 5901 39  0000 C CNN
F 2 "HERMESLITE:SMD-0603" V 3705 5900 30  0001 C CNN
F 3 "" H 3775 5900 30  0000 C CNN
F 4 "GENERIC" V 3775 5900 60  0001 C CNN "Option"
	1    3775 5900
	-1   0    0    1   
$EndComp
$Comp
L R R129
U 1 1
P 3975 5900
F 0 "R129" H 3900 5750 39  0000 C CNN
F 1 "DNI" V 3982 5901 39  0000 C CNN
F 2 "HERMESLITE:SMD-0603" V 3905 5900 30  0001 C CNN
F 3 "" H 3975 5900 30  0000 C CNN
F 4 "GENERIC" V 3975 5900 60  0001 C CNN "Option"
	1    3975 5900
	-1   0    0    1   
$EndComp
Wire Wire Line
	3200 5600 4125 5600
Wire Wire Line
	3200 5700 4125 5700
Connection ~ 3775 5600
Connection ~ 3975 5700
$Comp
L GND #PWR0220
U 1 1
P 3875 6100
F 0 "#PWR0220" H 3875 5850 50  0001 C CNN
F 1 "GND" H 3875 5950 50  0001 C CNN
F 2 "" H 3875 6100 50  0000 C CNN
F 3 "" H 3875 6100 50  0000 C CNN
	1    3875 6100
	1    0    0    -1  
$EndComp
Wire Wire Line
	3775 5750 3775 5600
Wire Wire Line
	3975 5750 3975 5700
Wire Wire Line
	3775 6050 3775 6075
Wire Wire Line
	3775 6075 3975 6075
Wire Wire Line
	3975 6075 3975 6050
Wire Wire Line
	3875 6100 3875 6075
Connection ~ 3875 6075
Wire Wire Line
	3200 5950 3225 5950
Wire Wire Line
	3225 5950 3225 5975
$Comp
L +VBIAS #PWR0221
U 1 1
P 4525 5125
F 0 "#PWR0221" H 4525 4975 50  0001 C CNN
F 1 "+VBIAS" H 4525 5265 39  0000 C CNN
F 2 "" H 4525 5125 50  0000 C CNN
F 3 "" H 4525 5125 50  0000 C CNN
	1    4525 5125
	1    0    0    -1  
$EndComp
Wire Wire Line
	4450 5150 4600 5150
Wire Wire Line
	4525 5125 4525 5150
Connection ~ 4525 5150
$Comp
L GND #PWR0222
U 1 1
P 8375 4925
F 0 "#PWR0222" H 8375 4675 50  0001 C CNN
F 1 "GND" H 8375 4775 50  0001 C CNN
F 2 "" H 8375 4925 50  0000 C CNN
F 3 "" H 8375 4925 50  0000 C CNN
	1    8375 4925
	1    0    0    -1  
$EndComp
Wire Wire Line
	8525 4675 8500 4675
Wire Wire Line
	8500 4675 8500 4700
Wire Wire Line
	8375 4250 8375 4500
Wire Wire Line
	8375 4475 8525 4475
Wire Wire Line
	8375 4900 8375 4925
Wire Wire Line
	7225 5325 8075 5325
Wire Wire Line
	7725 5350 7725 5325
Connection ~ 7725 5325
Wire Wire Line
	7250 4700 8075 4700
Wire Wire Line
	7250 4700 7250 5225
Wire Wire Line
	7250 5225 7225 5225
Wire Wire Line
	7725 4725 7725 4700
Connection ~ 7725 4700
Wire Wire Line
	7725 5025 7725 5050
Wire Wire Line
	8375 4250 8550 4250
Connection ~ 8375 4475
Wire Wire Line
	7400 2225 7050 2225
Wire Wire Line
	7375 2250 7375 2225
Connection ~ 7375 2225
Wire Wire Line
	7375 2450 7375 2475
$Comp
L TEST_1P TP1
U 1 1
P 7425 4675
F 0 "TP1" H 7425 4875 39  0000 C CNN
F 1 "TEST_1P" H 7425 4875 50  0001 C CNN
F 2 "HERMESLITE:TP" H 7625 4675 50  0001 C CNN
F 3 "" H 7625 4675 50  0001 C CNN
F 4 "NOBOM" H 7425 4675 60  0001 C CNN "Key"
	1    7425 4675
	1    0    0    -1  
$EndComp
$Comp
L TEST_1P TP4
U 1 1
P 7425 5300
F 0 "TP4" H 7425 5500 39  0000 C CNN
F 1 "TEST_1P" H 7425 5500 50  0001 C CNN
F 2 "HERMESLITE:TP" H 7625 5300 50  0001 C CNN
F 3 "" H 7625 5300 50  0001 C CNN
F 4 "NOBOM" H 7425 5300 60  0001 C CNN "Key"
	1    7425 5300
	1    0    0    -1  
$EndComp
Wire Wire Line
	7425 4675 7425 4700
Connection ~ 7425 4700
Wire Wire Line
	7425 5300 7425 5325
Connection ~ 7425 5325
Text Notes 8625 5500 0    39   ~ 0
DNI
Text Notes 8625 4875 0    39   ~ 0
DNI
Text Notes 7375 4425 0    39   ~ 0
DNI
Text Notes 7375 5050 0    39   ~ 0
DNI
Text Notes 3325 3400 0    39   ~ 0
DNI
Text Notes 3325 4500 0    39   ~ 0
DNI
$EndSCHEMATC
